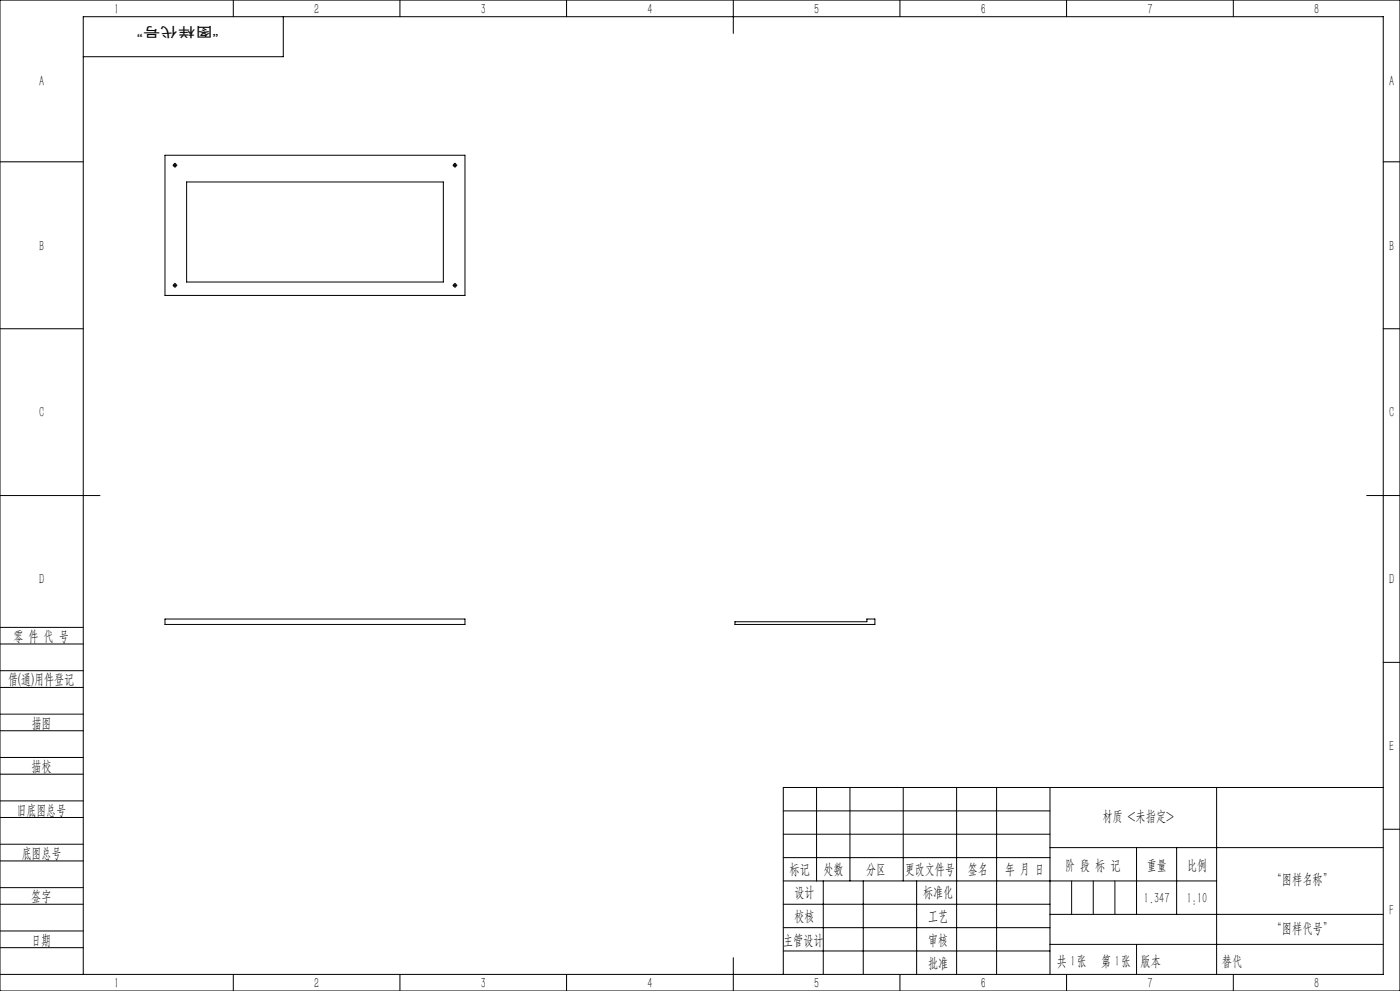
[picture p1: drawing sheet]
<svg xmlns="http://www.w3.org/2000/svg" width="420mm" height="297mm" viewBox="0 0 420 297" stroke-linecap="round" stroke-linejoin="round" font-family="sans-serif">
<g fill="none" stroke="#000" stroke-width=".3">
<path d="M0 0h420v297h-420zM70 0v5M85 5v12h-60M120 0v5M170 0v5M220 0v10M270 0v5M320 0v5M370 0v5M0 48.5h25M49.5 46.5h90v42h-90zM52.2 49.5h.5"/>
<path d="M52.5 49.3v.5M56 54.5h77v30h-77zM136.2 49.5h.5M136.5 49.3v.5M415 48.5h5M0 98.5h25M52.2 85.5h.5M52.5 85.3v.5M136.2 85.5h.5M136.5 85.3v.5M415 98.5h5M0 148.5h30"/>
<path d="M410 148.5h10M0 193h25M0 188h25M49.5 185.5h90v1.6h-90zM220.5 186.3h39.6v-.8h2.4v1.6h-42zM415 198.5h5M0 206h25M0 201h25M0 219h25M0 214h25M0 232h25M0 227h25"/>
<path d="M245 236v28M255 236v28M271 236v28M287 236v56M299 236v56M315 236v56M365 236v56M415 236h-180v56M0 245h25M0 240h25M0 258h25M0 253h25"/>
<path d="M235 243h80M235 250h80M235 257h80M315 254h100M341 254v20M353 254v20M415 248.5h5M0 271h25M0 266h25M0 279h25M235 271h80M235 264h130"/>
<path d="M235 278h80M247 264v28M259 264v28M275 264v28M315 274h100M0 284h25M0 292h415v-287h-390v287M70 292v5M120 292v5M170 292v5M220 287v10M235 285h80"/>
<path d="M270 292v5M315 283h100M320 292v5M370 292v5"/>
<circle cx="52.5" cy="49.5" r=".45"/>
<circle cx="136.5" cy="49.5" r=".45"/>
<circle cx="52.5" cy="85.5" r=".45"/>
<circle cx="136.5" cy="85.5" r=".45"/>
</g>
<g fill="none" stroke="#000" stroke-width=".3" stroke-dasharray="30.5 1.3 1.3 1.3" stroke-linecap="butt">
<path d="M52 49.5h-.2M52.5 49v-.2M52.5 50v.2M53 49.5h.2M136 49.5h-.2M136.5 49v-.2M136.5 50v.2M137 49.5h.2M52 85.5h-.2M52.5 85v-.2M52.5 86v.2M53 85.5h.2"/>
<path d="M136 85.5h-.2M136.5 85v-.2M136.5 86v.2M137 85.5h.2"/>
</g>
<path d="M321.5 264v10M328 264v10M334.5 264v10M341 283v9" fill="none" stroke="#0a0605" stroke-width=".3"/>
<g font-size="4.4">
<text x="34.2" y="4.2">1</text>
<text x="94.2" y="4.2">2</text>
<text x="144.2" y="4.2">3</text>
<text x="194.2" y="4.2">4</text>
<text x="244.2" y="4.2">5</text>
<text x="294.2" y="4.2">6</text>
<text x="344.2" y="4.2">7</text>
<text x="394.2" y="4.2">8</text>
<text x="11.7" y="25.9">A</text>
<text x="416.7" y="25.9">A</text>
<text x="11.7" y="75.1">B</text>
<text x="416.7" y="75.1">B</text>
<text x="11.7" y="125.1">C</text>
<text x="416.7" y="125.1">C</text>
<text x="11.7" y="175.1">D</text>
<text x="416.7" y="175.1">D</text>
<text x="4" y="192">零 件 代 号</text>
<text x="2.5" y="205.1">借(通)用件登记</text>
<text x="9.5" y="218.1">描图</text>
<text x="416.7" y="225.1">E</text>
<text x="9.5" y="231.1">描校</text>
<text x="5" y="244.2">旧底图总号</text>
<text x="330.7" y="246.2">材质 &lt;未指定&gt;</text>
<text x="6.5" y="257.2">底图总号</text>
<text x="236.9" y="261.9">标记</text>
<text x="247.1" y="261.9">处数</text>
<text x="259.9" y="261.9">分区</text>
<text x="271.5" y="261.9">更改文件号</text>
<text x="290.4" y="261.9">签名</text>
<text x="301.5" y="261.9">年 月 日</text>
<text x="319.5" y="260.6">阶 段 标 记</text>
<text x="344" y="260.6">重量</text>
<text x="356.1" y="260.6">比例</text>
<text x="238.3" y="268.9">设计</text>
<text x="276.9" y="268.9">标准化</text>
<text x="381.5" y="264.8">“图样名称”</text>
<text x="9.4" y="270.1">签字</text>
<text x="343.2" y="270.7">1.347</text>
<text x="356" y="270.7">1:10</text>
<text x="416.8" y="274.4">F</text>
<text x="238.3" y="276.1">校核</text>
<text x="278.4" y="276">工艺</text>
<text x="381.5" y="279.6">“图样代号”</text>
<text x="9.4" y="283.2">日期</text>
<text x="234.9" y="283.3">主管设计</text>
<text x="278.4" y="283.3">审核</text>
<text x="278.4" y="290.2">批准</text>
<text x="317.1" y="289.4">共 张</text>
<text x="321.1" y="289.4">1</text>
<text x="330.3" y="289.4">第 张</text>
<text x="334.5" y="289.4">1</text>
<text x="342.1" y="289.4">版本</text>
<text x="34.2" y="296.2">1</text>
<text x="94.2" y="296.2">2</text>
<text x="144.2" y="296.2">3</text>
<text x="194.2" y="296.2">4</text>
<text x="244.2" y="296.2">5</text>
<text x="294.2" y="296.2">6</text>
<text x="344.2" y="296.2">7</text>
<text x="394.2" y="296.2">8</text>
</g>
<text font-size="4.4" fill="#0a0605" x="366.6" y="289.4">替代</text>
<text font-size="4.1" fill="#0a0605" x="65.6" y="8" transform="rotate(-180 65.6 8)">“图样代号”</text>
</svg>
